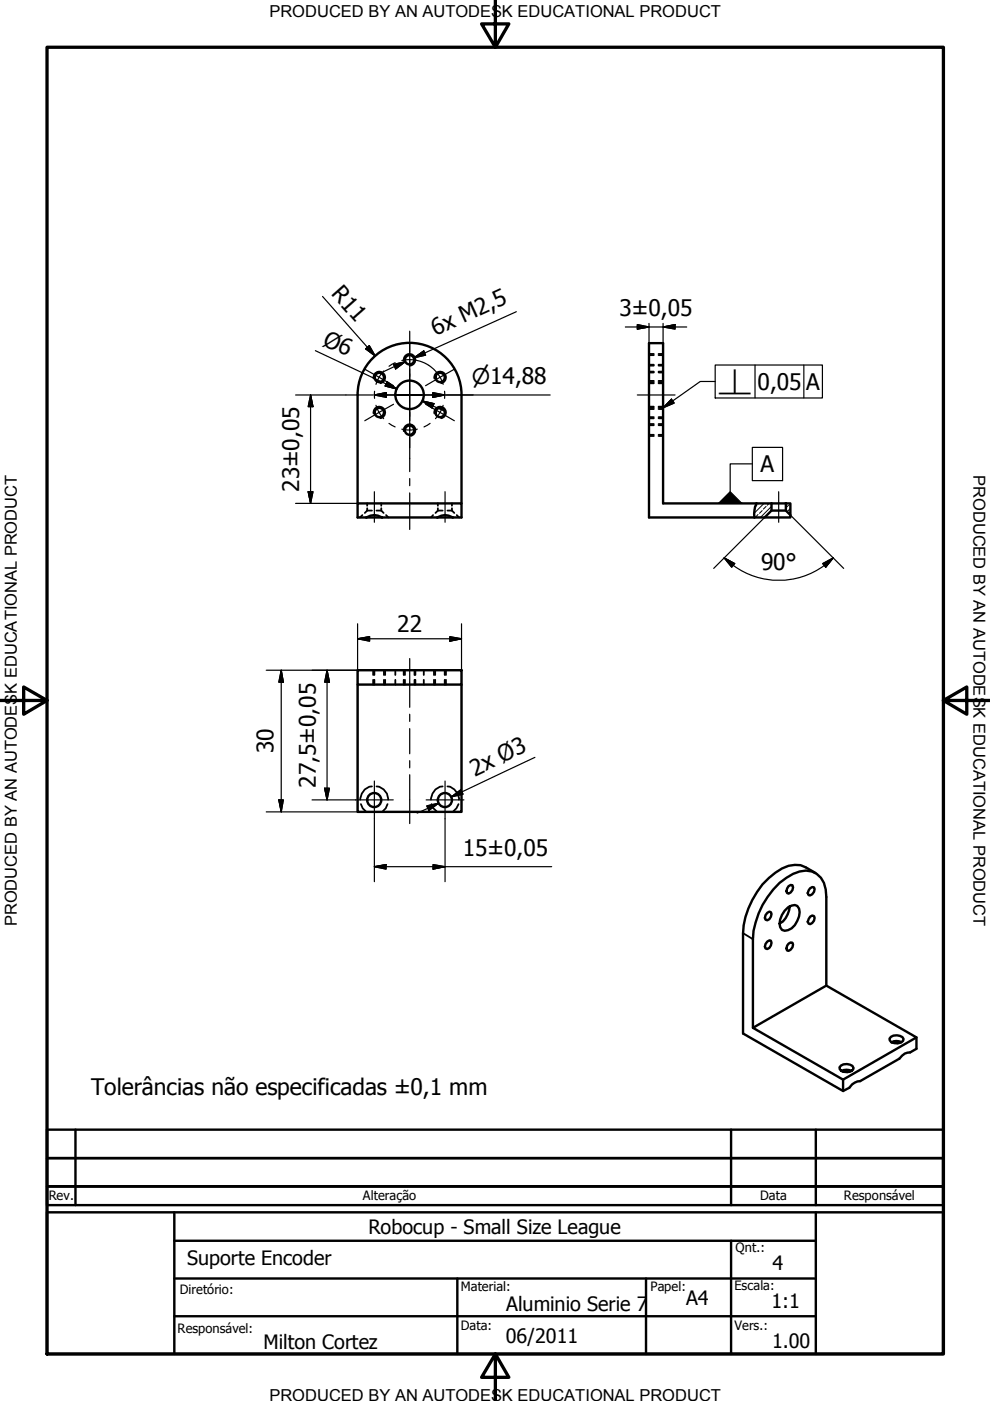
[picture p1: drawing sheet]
<svg xmlns="http://www.w3.org/2000/svg" width="210mm" height="297mm" viewBox="0 0 210 297" stroke-linecap="round" stroke-linejoin="round" font-family="sans-serif">
<!-- layer: Visible (ISO) -->
<g fill="none" stroke="#000" stroke-width=".51">
<path d="M75.8 83.7a11 11 0 0 1 11-11 11 11 0 0 1 11.1 11M75.8 83.7v23M97.9 83.7v23M75.8 106.7h22.1v3h-22.1zM77.7 109.7a3 3 0 0 1 3.3 0M92.7 109.7a2.94 2.94 0 0 1 3.3 0M160.4 106.7a5.4 5.4 0 0 0-.4 3M163.6 106.7v1.6l-1.5 1.4h-2.1M163.6 108.3h3M166.6 106.7h1v2.5l-1-.9zM166.6 106.7h-26v-33.9h-3v36.9h22.4M167.6 109.2v.5h-5.5"/>
<path d="M75.8 145.1v27h22.1v-27M75.8 142.1h22.1v3h-22.1zM162.7 199.6l.4-.2h.3a1.37 1.37 0 0 1-.7 1.8l-.4-.1-.1-.4 .1-.6zM162.7 193.5l.4-.2 .3 .1a1.33 1.33 0 0 1-.7 1.7l-.4-.1-.1-.4 .1-.6zM167.2 187.9l.4-.3 .4 .1a1.33 1.33 0 0 1-.8 1.8l-.3-.2-.1-.3zM167.4 192.1a4.8 4.8 0 0 1-2.1 3.7 4 4 0 0 1 3.2-3.9 1.69 1.69 0 0 1 .9 2.4 3.8 3.8 0 0 1-3 3l-.6-.1-.4-.6-.1-.8M170.8 183.9a5.3 5.3 0 0 0-5 .2 17.1 17.1 0 0 0-8.3 13.8M171.8 188.3l.4-.2h.4a1.18 1.18 0 0 1-1.2 1.7l-.1-.5zM171.8 194.4l.4-.3 .4 .1a1.29 1.29 0 0 1-.8 1.7l-.4-.1-.1-.4zM157.5 219.1l21.3 12.2v-2.4M159.6 217.9l15.6-8.9 19.1 10.9-15.5 9zM167.2 200.1l.4-.3 .4 .1a1.18 1.18 0 0 1-1.1 1.6l-.1-.4 .1-.6z"/>
<path d="M188.9 219.8a2 2 0 0 1 2.7 .5 1.45 1.45 0 0 1-2 .9l-.6-.2-.3-.4-.1-.4zM194.3 219.9v2.5l-1.3 .7a2.58 2.58 0 0 0-2.3 1.4l-8.3 4.7a2.87 2.87 0 0 0-2.3 1.4l-1.3 .7M178.4 227.1a2.18 2.18 0 0 0 2.4-.3l.2-.4a1.84 1.84 0 0 0-3-.1l.1 .4 .3 .4a2.42 2.42 0 0 1 2.1 0M178.8 227.3h1.3M189 221a2.29 2.29 0 0 1 2.1 0M189.4 221.1h1.4"/>
<circle cx="86.8" cy="76.3" r=".98"/>
<circle cx="80.4" cy="87.5" r=".98"/>
<circle cx="80.4" cy="80" r=".98"/>
<circle cx="86.8" cy="91.2" r=".98"/>
<circle cx="86.8" cy="83.7" r="3"/>
<circle cx="93.3" cy="87.5" r=".98"/>
<circle cx="93.3" cy="80" r=".98"/>
<circle cx="79.3" cy="169.6" r="1.49"/>
<circle cx="94.3" cy="169.6" r="1.49"/>
</g>
<!-- layer: Visible Narrow (ISO) -->
<path d="M85.6 76.5a1.24 1.24 0 0 1 1-1.4 1.24 1.24 0 0 1 1.5 1 1.24 1.24 0 0 1-1 1.4M79.2 87.7a1.24 1.24 0 0 1 1-1.5 1.24 1.24 0 0 1 1.4 1 1.24 1.24 0 0 1-1 1.5M79.2 80.2a1.24 1.24 0 0 1 1-1.4 1.24 1.24 0 0 1 1.4 1 1.24 1.24 0 0 1-1 1.4M85.6 91.4a1.24 1.24 0 0 1 1-1.4 1.24 1.24 0 0 1 1.5 1 1.24 1.24 0 0 1-1 1.4M92.1 80.2a1.24 1.24 0 0 1 1-1.4 1.24 1.24 0 0 1 1.4 1 1.24 1.24 0 0 1-1 1.4M92.1 87.7a1.24 1.24 0 0 1 1-1.5 1.24 1.24 0 0 1 1.4 1 1.24 1.24 0 0 1-1 1.5M157.5 197.9l2.1 1.2" fill="none" stroke="#000" stroke-width=".38"/>
<!-- layer: Hidden (ISO) -->
<g fill="none" stroke="#000" stroke-width=".38">
<path d="M137.6 79h1M137.6 77.3h1M137.6 75.3h1M137.6 78.8h1M137.6 77.5h1M137.6 75h1M139.6 79h1M139.6 77.3h1M139.6 75.3h1M139.6 78.8h1M139.6 77.5h1M139.6 75h1"/>
<path d="M137.6 86.7h1M137.6 80.8h1M137.6 92.2h1M137.6 90.2h1M137.6 88.4h1M137.6 86.5h1M137.6 81h1M137.6 92.4h1M137.6 89.9h1M137.6 88.7h1M137.6 86.2h1M137.6 81.3h1"/>
<path d="M139.6 86.7h1M139.6 80.8h1M139.6 92.2h1M139.6 90.2h1M139.6 88.4h1M139.6 86.5h1M139.6 81h1M139.6 92.4h1M139.6 89.9h1M139.6 88.7h1M139.6 86.2h1M139.6 81.3h1"/>
<path d="M76.8 109.2l-.5 .5M77.9 108.3h1M77.9 108.3l-.6 .5M77.9 106.7v.5M77.9 107.7v.6M79.8 108.3h1M80.8 108.3l.5 .5M80.8 106.7v.5M80.8 107.7v.6M81.9 109.2l.5 .5M91.8 109.2l-.4 .5M92.8 108.3h1.1"/>
<path d="M92.8 108.3l-.5 .5M92.8 106.7v.5M92.8 107.7v.6M94.9 108.3h.9M95.8 108.3l.5 .5M95.8 106.7v.5M95.8 107.7v.6M96.8 109.2l.5 .5M79.1 142.1v1M79.1 144.1v1M79.4 142.1v1M79.4 144.1v1"/>
<path d="M81.4 142.1v1M81.4 144.1v1M81.7 142.1v1M81.7 144.1v1M83.8 142.1v1M83.8 144.1v1M85.6 142.1v1M85.6 144.1v1M85.9 142.1v1M85.9 144.1v1M87.9 142.1v1M87.9 144.1v1"/>
<path d="M88.1 142.1v1M88.1 144.1v1M89.9 142.1v1M89.9 144.1v1M92 142.1v1M92 144.1v1M92.3 142.1v1M92.3 144.1v1M94.3 142.1v1M94.3 144.1v1M94.6 142.1v1M94.6 144.1v1"/>
<path d="M76.5 170.5l.4 .9 .8 .7M78.9 166.7a2.71 2.71 0 0 0-2.5 2.8M79.8 166.7a2.71 2.71 0 0 1 2.5 2.8M82.2 170.5l-.4 .9-.8 .7M91.5 170.5l.4 .9 .8 .7M93.9 166.7a2.71 2.71 0 0 0-2.5 2.8M94.9 166.7a2.72 2.72 0 0 1 2.4 2.8M97.2 170.5l-.4 .9-.8 .7"/>
</g>
<!-- layer: Visible Narrow (ISO) -->
<path d="M157.5 197.9v21.2M170.8 183.9l2.1 1.2M175.2 209v-18.8a5.2 5.2 0 0 0-3.1-5.4 6.5 6.5 0 0 0-5.3 1.3 17.1 17.1 0 0 0-7.2 13v18.8" fill="none" stroke="#000" stroke-width=".51"/>
<!-- layer: Border (ISO) -->
<path d="M10 10h190v277.1h-190zM105 0v10l-2.9-4.9h5.8l-2.9 4.9M0 148.5h10l-5-2.8v5.7l5-2.9M200 148.5l5 2.9v-5.7l-5 2.8h10M105 287.1l2.9 4.9h-5.8l2.9-4.9v9.9" fill="none" stroke="#000" stroke-width=".7"/>
<!-- layer: Title (ANSI) -->
<path d="M10 257h190v30.1h-190zM37 257v30.1M173 257v30.1M37 279.1h136M37 271.1h136M97 271.1v16M155 263.1v24" fill="none" stroke="#000" stroke-width=".51"/>
<!-- layer: Title (ISO) -->
<path d="M10 239.5h190v6h-190h190v10h-190zM16 239.5v16M155 239.5v16M173 239.5v16M200 251.5h-190h190M37 263.1h136M137 271.1v16" fill="none" stroke="#000" stroke-width=".51"/>
<!-- layer: Hatch (ISO) -->
<path d="M160.5 107.1l-.4 .4M160.7 109.1l-.5 .6M160.8 106.7l-.1 .2M161.6 108.3l-.6 .5M162 106.7l-2.1 2.1M162.4 107.4l-.5 .5M163.1 106.7l-.4 .4M163.6 107.4l-2.4 2.3M167.2 107.1l-.6 .6M167.4 109.1h.1M167.6 107.8l-.7 .7M167.6 106.7l-.2 .2" fill="none" stroke="#000" stroke-width=".21"/>
<!-- layer: Center Mark (ISO) -->
<g fill="none" stroke="#000" stroke-width=".25">
<path d="M77.3 78.3l6.1 3.5M86.9 78.2v11M86.9 72.8v7M96.3 78.3l-6.1 3.5M73.3 83.7h5.8M80.6 83.7h1.5M81.3 83.7h11M83.4 85.7l-6.1 3.5M83.6 83.7h3.3h-2.6M86.9 87.4v7.5M89.3 83.7h-2.4h3.2M90.2 85.7l6.1 3.5"/>
<path d="M91.6 83.7h1.5M94.6 83.7h5.7M75.4 169.6h8M79.4 165.6v8M90.4 169.6h8M94.4 165.6v8"/>
</g>
<!-- layer: Dimension (ISO) -->
<g fill="none" stroke="#000" stroke-width=".25">
<path d="M66.9 74.3l17.2 8.2-2.2-1.1M68.4 62.9l11.2 12.6M77.5 74l.8-.7 1.3 2.2zM83.4 77.3l2.5-.6-2 1.5zM85.9 76.7l-4.6 2.1M87.8 75.9l2.1-1.5 .3 .9zM109.5 66.1l-21.7 9.8 2.2-1M132.6 69.3h13M135.1 68.8l2.5 .5-2.5 .5zM137.6 68.6v15M140.6 69.3l2.5-.5v1zM140.6 68.6v15"/>
<path d="M62.7 83.7h10.6M65.8 83.7l.6 2.5h-1.1zM65.8 83.7v23M79.4 83.7l2.5-.5v1.1zM79.4 83.7h37.2M82.1 80.9l2 1.6-2.4-.7zM89.5 85l2.5 .6-.4 .9zM89.5 85l4.6 2.1M91.8 83.2l2.5 .5-2.5 .6zM62.7 106.7h13.1M65.3 104.3h1.1l-.6 2.4zM153.5 118.3l2.3 1.2-.7 .8z"/>
<path d="M153.5 118.3l1.9 1.6M162.1 109.7l-10.8 10.8M167.6 109.2l11.3 11.3M174.4 119.5l2.3-1.2-1.6 2zM176.7 118.3a16.3 16.3 0 0 1-21.2 1.6M75.8 135.4l2.6-.4v.9zM75.8 135.4h22.1M75.8 132.3v37.2M95.4 135l2.5 .4-2.5 .5zM97.9 132.3v35.6M56.5 142.1h19.3M59.6 142.1l.5 2.5h-1z"/>
<path d="M59.6 142.1v30M69.3 142.1l.5 2.5h-1zM69.3 142.1v27.5M59.1 169.6h1l-.5 2.5zM66.2 169.6h9.2M68.8 167.1h1l-.5 2.5zM75.8 169.7v2.4h-19.3M79.4 173.6v13.3M90.5 170.9l2.5-.6-2.1 1.5zM93 170.3l-4.5 2.1M94.4 173.6v13.3M95.7 169l2-1.6 .5 1z"/>
<path d="M97.9 169.1v.4M97.9 169.7v2.4M113.4 160.6l-17.7 8.4 2.3-1.1M79.4 183.8l2.5-.5v1zM79.4 183.8h37.6M91.8 183.3l2.6 .5-2.6 .5z"/>
</g>
<g fill="#000" stroke="#000" stroke-width=".25">
<path d="M77.5 74l2.1 1.5zM77.5 74l.8-.7 1.3 2.2zM83.9 78.2l2-1.5zM83.4 77.3l2.5-.6-2 1.5zM87.8 75.9l2.1-1.5zM87.8 75.9l2.1-1.5 .3 .9zM135.1 69.8l2.5-.5zM135.1 68.8l2.5 .5-2.5 .5zM140.6 69.3l2.5-.5zM140.6 69.3l2.5-.5v1zM65.8 83.7l.6 2.5zM65.8 83.7l.6 2.5h-1.1z"/>
<path d="M81.7 81.8l2.4 .7zM82.1 80.9l2 1.6-2.4-.7zM79.4 83.7l2.5-.5zM79.4 83.7l2.5-.5v1.1zM91.8 84.3l2.5-.6zM91.8 83.2l2.5 .5-2.5 .6zM89.5 85l2.5 .6zM89.5 85l2.5 .6-.4 .9zM65.3 104.3l.5 2.4zM65.3 104.3h1.1l-.6 2.4zM153.5 118.3l2.3 1.2zM153.5 118.3l2.3 1.2-.7 .8z"/>
<path d="M75.8 135.4l2.6-.4zM75.8 135.4l2.6-.4v.9zM95.4 135.9l2.5-.5zM95.4 135l2.5 .4-2.5 .5zM176.7 118.3l-1.6 2zM174.4 119.5l2.3-1.2-1.6 2zM59.6 142.1l.5 2.5zM59.6 142.1l.5 2.5h-1zM69.3 142.1l.5 2.5zM69.3 142.1l.5 2.5h-1zM59.1 169.6l.5 2.5zM59.1 169.6h1l-.5 2.5z"/>
<path d="M68.8 167.1l.5 2.5zM68.8 167.1h1l-.5 2.5zM90.9 171.8l2.1-1.5zM90.5 170.9l2.5-.6-2.1 1.5zM95.7 169l2-1.6zM95.7 169l2-1.6 .5 1zM79.4 183.8l2.5-.5zM79.4 183.8l2.5-.5v1zM91.8 184.3l2.6-.5zM91.8 183.3l2.6 .5-2.6 .5z"/>
</g>
<!-- layer: Centerline (ISO) -->
<g fill="none" stroke="#000" stroke-width=".25">
<path d="M81.4 78.7a7.5 7.5 0 0 0-1.7 2.8M83.8 76.9l-1.3 .8M85.2 76.4a7.5 7.5 0 0 1 8.8 5.1M86.9 70.2v4.5M86.9 76.2v1.5M86.9 79.2v9.1M79.4 83v1.5M79.7 85.9a7.5 7.5 0 0 0 1.6 2.9M82.5 89.8l1.3 .7M85.2 91a7.5 7.5 0 0 0 3.3 0M86.9 89.7v1.5M86.9 92.8v7.2"/>
<path d="M91.2 89.8l-1.3 .7M94 85.9a7.5 7.5 0 0 1-1.7 2.9M94.3 83v1.5M135.1 83.7h8M79.4 104.3v6.4M86.9 101.5v1.5M86.9 104.5v7.8M94.4 104.3v6.4M165.1 104.3v6.4M86.9 139.6v10.4M86.9 151.4v1.6M86.9 154.5v5.3"/>
<path d="M86.9 161.3v1.5M86.9 164.3v10.3"/>
</g>
<!-- layer: Symbol (ISO) -->
<path d="M142.4 84.6l-1.8 1.9zM142.4 84.6l.5 .9-2.3 1zM152.3 106.7h5zM152.3 106.7l2.5-2.4 2.5 2.4z" fill="#000" stroke="#000" stroke-width=".25"/>
<path d="M151.6 77.4h22.8v7h-22.8zM160.1 77.4v7M170.4 77.4v7M142.4 84.6l.5 .9-2.3 1zM151.6 80.9h-3.1l-7.9 5.6M159.5 98.3h-4.7v6M159.5 94.9h6.4v7h-6.4z" fill="none" stroke="#000" stroke-width=".25"/>
<g font-size="4.8">
<text x="70" y="62.4" transform="rotate(49 70 62.4)">R11</text>
<text x="92.3" y="71.2" transform="rotate(-24 92.3 71.2)">6x M2,5</text>
<text x="131.4" y="66.9">3±0,05</text>
<text x="68.3" y="73.1" transform="rotate(25 68.3 73.1)">Ø6</text>
<text x="160.6" y="82.7">0,05</text>
<text x="170.9" y="82.7">A</text>
<text x="161.2" y="100.1">A</text>
<text x="63.4" y="104.3" transform="rotate(-90 63.4 104.3)">23±0,05</text>
<text x="161.4" y="120.8">90°</text>
<text x="84.2" y="133.9">22</text>
<text x="58" y="159.8" transform="rotate(-90 58 159.8)">30</text>
<text x="66.9" y="167" transform="rotate(-90 66.9 167)">27,5±0,05</text>
<text x="100.6" y="164.6" transform="rotate(-25 100.6 164.6)">2x Ø3</text>
<text x="98.1" y="181.4">15±0,05</text>
<text x="19.3" y="232.2">Tolerâncias não especificadas ±0,1 mm</text>
</g>
<g font-size="4.6">
<text x="100" y="81.3">⌀14,88</text>
<text x="152.1" y="83.5">⟂</text>
</g>
<g font-size="4.2">
<text x="78.1" y="261.5">Robocup - Small Size League</text>
<text x="39.7" y="268.2">Suporte Encoder</text>
<text x="163.8" y="269.2">4</text>
<text x="107.3" y="278">Aluminio Serie 7</text>
<text x="145.5" y="276.7">A4</text>
<text x="163.6" y="277.2">1:1</text>
<text x="55.9" y="286.1">Milton Cortez</text>
<text x="107.3" y="284.7">06/2011</text>
<text x="163.7" y="285.9">1.00</text>
</g>
<g font-size="3.5">
<text x="57.1" y="3.6">PRODUCED BY AN AUTODESK EDUCATIONAL PRODUCT</text>
<text x="206.4" y="100.7" transform="rotate(90 206.4 100.7)">PRODUCED BY AN AUTODESK EDUCATIONAL PRODUCT</text>
<text x="3.6" y="196.4" transform="rotate(-90 3.6 196.4)">PRODUCED BY AN AUTODESK EDUCATIONAL PRODUCT</text>
<text x="57.1" y="297">PRODUCED BY AN AUTODESK EDUCATIONAL PRODUCT</text>
</g>
<g font-size="2.7">
<text x="10.4" y="254.5">Rev.</text>
<text x="77" y="254.5">Alteração</text>
<text x="161.2" y="254.5">Data</text>
<text x="178.9" y="254.4">Responsável</text>
<text x="156" y="265.4">Qnt.:</text>
<text x="38.1" y="274.4">Diretório:</text>
<text x="97.7" y="273.7">Material:</text>
<text x="137.9" y="273.8">Papel:</text>
<text x="155.7" y="273.6">Escala:</text>
<text x="97.7" y="282">Data:</text>
<text x="155.7" y="282">Vers.:</text>
<text x="37.7" y="282.6">Responsável:</text>
</g>
</svg>
